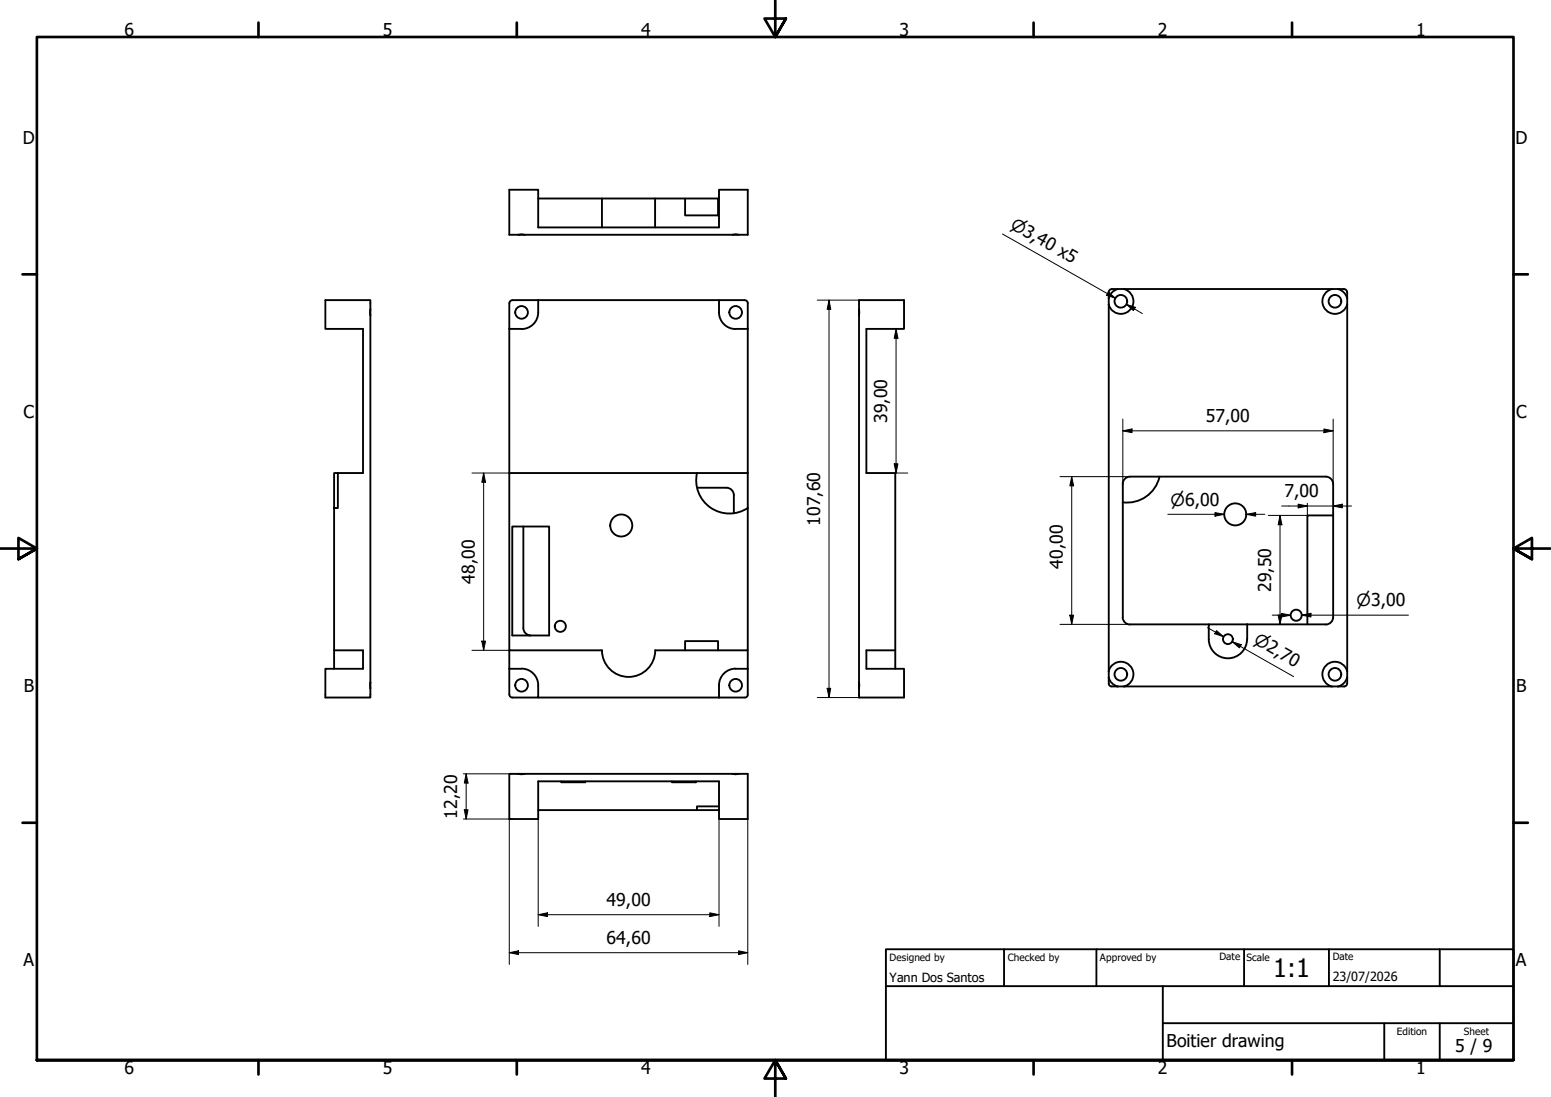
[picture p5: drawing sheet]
<svg xmlns="http://www.w3.org/2000/svg" width="420mm" height="297mm" viewBox="0 0 420 297" stroke-linecap="round" stroke-linejoin="round" font-family="sans-serif">
<!-- layer: Visible (ISO) -->
<g fill="none" stroke="#000" stroke-width=".51">
<path d="M145.8 53.7h39.8M163.1 53.7v7.9M177.5 53.7v7.9M185.6 53.7h8.9v4.6h-8.9zM194.5 53.7h.3M140.5 63.6h-2.5v-12.2h7.8v10.2h49v-10.2h7.8v12.2h-4.1M140.5 63.6h1.6M140.5 63.6h58M198.5 63.6h1.6M300.4 79.1v106a.78 .78 0 0 0 .8 .8h62.9a.78 .78 0 0 0 .8-.8M302.8 78.3a3.4 3.4 0 0 0-2.5 2.5M304.5 78.3a3.4 3.4 0 0 1 1.5 5.7 3.4 3.4 0 0 1-5.7-1.6"/>
<path d="M360.8 78.3a3.4 3.4 0 0 0-1.6 5.7 3.4 3.4 0 0 0 5.7-1.6M362.5 78.3a3.4 3.4 0 0 1 2.4 2.5M364.9 79.1a.78 .78 0 0 0-.8-.8h-62.9a.86 .86 0 0 0-.8 .8M365 79.1v106M100.3 83.8v1.6M138 82.1v46M138 89.1h3.3M138.8 81.3h56M138.8 81.3a.78 .78 0 0 0-.8 .8M145.8 81.3a8.5 8.5 0 0 1-.6 5.6 4.5 4.5 0 0 1-3.9 2.2M199.3 89.1h3.3M201.8 81.3h-7a8.5 8.5 0 0 0 .6 5.6 4.5 4.5 0 0 0 3.9 2.2"/>
<path d="M201.8 81.3a.78 .78 0 0 1 .8 .8v55.5M232.7 83.8v-2.5h12.2v7.8h-10.2v39h7.8v53M232.7 83.8v1.6M232.7 83.8v105.1h12.2v-7.8h-10.2v-5h7.8M90.5 137.6v43.5M90.5 128.1h1v9.5h-1zM91.5 128.1h6.8v-39h-10.2v-7.8h12.2v107.6h-12.2v-7.8h10.2v-5h-7.8M188.8 128.1h-50.8v48h25.1a7.2 7.2 0 0 0 7.2 7.2 7.2 7.2 0 0 0 7.2-7.2M188.8 128.1h13.8M188.8 132.1h8M188.8 128.1a9 9 0 0 0 3.7 9.4 9 9 0 0 0 10.1 0M196.8 132.1a2.01 2.01 0 0 1 2 2"/>
<path d="M198.8 134.1v4.9M202.6 137.6v38.5h-8.1M304.2 131.1l-.1 36a2.01 2.01 0 0 0 2 2M306.1 129.1a2.01 2.01 0 0 0-2 2M306.2 129.1h52.9a2.01 2.01 0 0 1 2 2M314.1 129.1a9 9 0 0 1-10 6.9M361.1 139.6h-6.9v29.5M361.1 131.1v36a2.01 2.01 0 0 1-2 2M138.8 142.6h10v29.5h-10zM141.8 142.6v27.5a2.01 2.01 0 0 0 2 2M138 176.1v12M177.5 176.1h8.1"/>
<path d="M185.6 173.6h8.9v2.5h-8.9zM202.6 176.1v12a.78 .78 0 0 1-.8 .8h-56M306.2 169.1h21.2M327.4 173.1a5.2 5.2 0 0 0 5.2 5.2 5.2 5.2 0 0 0 5.2-5.2M337.9 169.1h-10.5v4M337.9 169.1h21.3M337.9 169.1v4M100.3 184.8v1.6M138 181.1h3.3M141.3 181a4.5 4.5 0 0 1 4.5 4.6v3.3h-7a.78 .78 0 0 1-.8-.8M199.3 181.1h3.3M199.3 181a4.5 4.5 0 0 0-4.5 4.6v3.3"/>
<path d="M232.7 184.8v1.6M300.3 183.4a3.4 3.4 0 0 0 2.5 2.5M300.3 181.8a3.4 3.4 0 0 1 5.7-1.6 3.4 3.4 0 0 1-1.5 5.7M364.9 183.4a3.4 3.4 0 0 1-2.4 2.5M364.9 181.8a3.4 3.4 0 0 0-5.7-1.6 3.4 3.4 0 0 0 1.6 5.7M140.5 209.5h-2.5v12.3h7.8v-10.2h49v10.2h7.8v-12.3h-2.5M140.5 209.5h1.6M140.5 209.5h59.6M145.8 219.4h43M152 211.6v.2h6.5v-.2M182 211.6v.2h6.5v-.2M194.8 218.3h-6v1.1h6"/>
<path d="M198.5 209.5h1.6"/>
<circle cx="141.3" cy="84.6" r="1.71"/>
<circle cx="199.3" cy="84.6" r="1.71"/>
<circle cx="303.6" cy="81.6" r="1.71"/>
<circle cx="361.6" cy="81.6" r="1.71"/>
<circle cx="334.6" cy="139.3" r="2.98"/>
<circle cx="168.3" cy="142.3" r="2.98"/>
<circle cx="151.8" cy="169.6" r="1.5"/>
<circle cx="332.6" cy="173.1" r="1.33"/>
<circle cx="351.1" cy="166.6" r="1.5"/>
<circle cx="141.3" cy="185.6" r="1.71"/>
<circle cx="199.3" cy="185.6" r="1.71"/>
<circle cx="303.6" cy="182.6" r="1.71"/>
<circle cx="361.6" cy="182.6" r="1.71"/>
</g>
<!-- layer: Border (ISO) -->
<g fill="none" stroke="#000" stroke-width=".72">
<path d="M70 6.1v3.9M140 6.1v3.9M210 0v10l-2.9-5h5.8l-2.9 5 2.9-5M280 6.1v3.9M350 6.1v3.9M6.1 74.3h3.9M410 74.3h3.9M0 148.5h10l-5-2.8v5.7l5-2.9-5 2.9M420 148.5h-10l5-2.8v5.7l-5-2.9 5 2.9M6.1 222.8h3.9M410 222.8h3.9M10 287v-277h400v277h-400h400"/>
<path d="M70 287v3.9M140 287v3.9M212.9 292l-2.9-5 2.9 5h-5.8l2.9-5v10M280 287v3.9M350 287v3.9"/>
</g>
<!-- layer: Title (ISO) -->
<path d="M240 257h170v30h-170zM272 257v10M297 257v10M337 257v10M360 257v10M390 257v10M240 267h170M315 277.1h95M315 267v20M375 277.1v9.9M390 277.1v9.9" fill="none" stroke="#000" stroke-width=".51"/>
<!-- layer: Dimension (ISO) -->
<g fill="none" stroke="#000" stroke-width=".27">
<path d="M271.6 63.4l30.6 17.4-2.2-1.3M300.2 79.1l2 1.7-2.4-.8zM221.4 81.3h11.3M224.6 81.3l.4 2.5h-.9zM224.6 81.3v107.6M242.7 89.1l.5 2.5h-1zM242.7 89.1v39M305.1 82.4l2.5 .8-.6 .9zM305.1 82.4l4.4 2.5M304.2 116.7l2.5-.6v1.1zM304.2 116.7h56.9M304.2 113.5v17.6"/>
<path d="M358.6 116.1l2.5 .6-2.5 .5zM361.1 113.5v17.6M127.8 128.1h10.2M131 128.1l.5 2.5h-1zM131 128.1v48M242.2 125.6h1l-.5 2.5zM242.5 128.1h3.4M287.1 129.1h19.1M290.3 129.1l.5 2.5h-1zM290.3 129.1v40M316.4 139.3h15.2h-2.5M329.1 138.8l2.5 .5-2.5 .5z"/>
<path d="M337.7 139.3l2.4-.5v1zM337.7 139.3h4.9M346.8 139.6l.5 2.5h-1.1zM346.8 139.6v29.5M347.2 137h18.9M351.7 136.5l2.5 .5-2.5 .5zM354.2 136.3v3.3h-10.6M361.1 137l2.5-.5v1zM127.8 176.1h10.2M130.5 173.6h1l-.5 2.5zM287.1 169.1h19.1M289.8 166.6h1l-.5 2.5z"/>
<path d="M327.1 170l4.4 2.4M329.6 170.8l1.9 1.6-2.4-.8zM333.8 173.8l2.5 .8-.6 .8zM336 175l-2.2-1.2 16.6 9.4M344.6 166.6h5M346.2 166.6h1.1l-.5 2.5zM347.1 166.1l2.5 .5-2.5 .5zM352.6 166.6l2.5-.5v1zM355.1 166.6h-2.5h29M221.4 188.9h11.3M224.1 186.4h.9l-.4 2.5zM125.5 209.5h16.6"/>
<path d="M125.8 219.3h1l-.5 2.5zM126.3 209.5l.5 2.5h-1zM126.3 209.5v12.3M125.5 221.8h13.3M138 221.8v39.3M145.8 221.8v29.1M194.8 221.8v29.1M202.6 221.8v39.3M138 258l2.5-.5v1zM138 258h64.6M145.8 247.7l2.5-.5v1zM145.8 247.7h49"/>
<path d="M192.3 247.2l2.5 .5-2.5 .5zM200.1 257.5l2.5 .5-2.5 .5z"/>
</g>
<g fill="#000">
<path d="M300.2 79.1l2 1.7-2.4-.8zM224.6 81.3l.4 2.5h-.9zM242.7 89.1l.5 2.5h-1zM305.1 82.4l2.5 .8-.6 .9zM304.2 116.7l2.5-.6v1.1zM358.6 116.1l2.5 .6-2.5 .5zM131 128.1l.5 2.5h-1zM242.2 125.6h1l-.5 2.5zM290.3 129.1l.5 2.5h-1zM329.1 138.8l2.5 .5-2.5 .5zM337.7 139.3l2.4-.5v1zM351.7 136.5l2.5 .5-2.5 .5z"/>
<path d="M361.1 137l2.5-.5v1zM346.8 139.6l.5 2.5h-1.1zM130.5 173.6h1l-.5 2.5zM289.8 166.6h1l-.5 2.5zM329.6 170.8l1.9 1.6-2.4-.8zM333.8 173.8l2.5 .8-.6 .8zM346.2 166.6h1.1l-.5 2.5zM347.1 166.1l2.5 .5-2.5 .5zM352.6 166.6l2.5-.5v1zM224.1 186.4h.9l-.4 2.5zM125.8 219.3h1l-.5 2.5zM126.3 209.5l.5 2.5h-1z"/>
<path d="M138 258l2.5-.5v1zM145.8 247.7l2.5-.5v1zM192.3 247.2l2.5 .5-2.5 .5zM200.1 257.5l2.5 .5-2.5 .5z"/>
</g>
<text font-size="6.9" x="344.9" y="264.6">1:1</text>
<g font-size="4.8">
<text x="33.7" y="9.6">6</text>
<text x="103.7" y="9.6">5</text>
<text x="173.7" y="9.6">4</text>
<text x="243.7" y="9.6">3</text>
<text x="313.7" y="9.6">2</text>
<text x="383.7" y="9.6">1</text>
<text x="6.2" y="38.9">D</text>
<text x="410.5" y="38.9">D</text>
<text x="6.4" y="113.1">C</text>
<text x="410.7" y="113.1">C</text>
<text x="240.3" y="114.5" transform="rotate(-90 240.3 114.5)">39,00</text>
<text x="326.6" y="114.2">57,00</text>
<text x="347.9" y="134.6">7,00</text>
<text x="222.2" y="142.4" transform="rotate(-90 222.2 142.4)">107,60</text>
<text x="287.9" y="154" transform="rotate(-90 287.9 154)">40,00</text>
<text x="128.6" y="158.1" transform="rotate(-90 128.6 158.1)">48,00</text>
<text x="344.4" y="160.3" transform="rotate(-90 344.4 160.3)">29,50</text>
<text x="6.4" y="187.4">B</text>
<text x="410.7" y="187.4">B</text>
<text x="123.9" y="221.6" transform="rotate(-90 123.9 221.6)">12,20</text>
<text x="164.3" y="245.3">49,00</text>
<text x="164.3" y="255.6">64,60</text>
<text x="6.4" y="261.6">A</text>
<text x="410.7" y="261.6">A</text>
<text x="316" y="283.4">Boitier drawing</text>
<text x="394.2" y="285">5 / 9</text>
<text x="33.7" y="290.9">6</text>
<text x="103.7" y="290.9">5</text>
<text x="173.7" y="290.9">4</text>
<text x="243.7" y="290.9">3</text>
<text x="313.7" y="290.9">2</text>
<text x="383.7" y="290.9">1</text>
</g>
<g font-size="4.6">
<text x="273.4" y="61.6" transform="rotate(30 273.4 61.6)">⌀3,40 x5</text>
<text x="317.1" y="136.9">⌀6,00</text>
<text x="367.5" y="164.2">⌀3,00</text>
<text x="339.4" y="174.2" transform="rotate(30 339.4 174.2)">⌀2,70</text>
</g>
<g font-size="3.4">
<text x="241" y="266">Yann Dos Santos</text>
<text x="361" y="265.5">23/07/2026</text>
</g>
<g font-size="2.7">
<text x="241" y="260.1">Designed by</text>
<text x="273" y="260.1">Checked by</text>
<text x="298" y="260.1">Approved by</text>
<text x="330.3" y="260">Date</text>
<text x="337.7" y="260.1">Scale</text>
<text x="361" y="260">Date</text>
<text x="378.4" y="280.1">Edition</text>
<text x="396.6" y="280.1">Sheet</text>
</g>
</svg>
